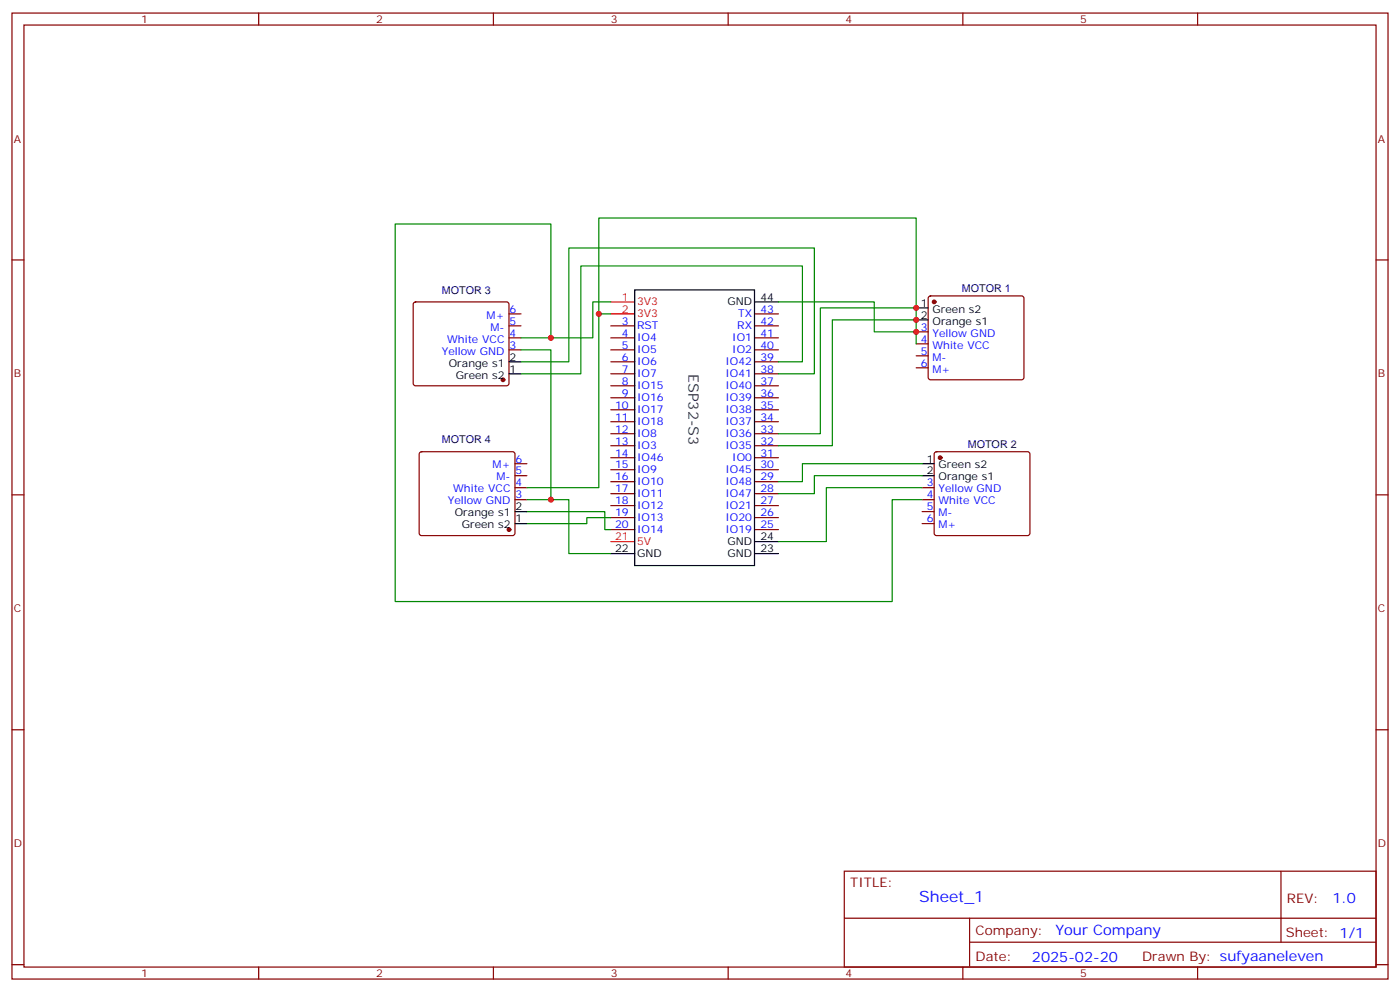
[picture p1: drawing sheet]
<svg xmlns="http://www.w3.org/2000/svg" width="412mm" height="292mm" viewBox="0 0 412 292" stroke-linecap="round" stroke-linejoin="round" font-family="sans-serif">
<g fill="none" stroke="#870000" stroke-width=".35">
<path d="M3.5 3.8h405.4v284.4h-405.4zM7.1 7.4h398.2v277.3h-398.2zM76.2 3.8v3.6M145.3 3.8v3.6M214.5 3.8v3.6M283.6 3.8v3.6M352.8 3.8v3.6M3.5 76.5h3.6M405.3 76.5h3.6M121.9 89.1l.5-.2h26.8l.5 .2 .2 .5v23.3l-.2 .5-.5 .2h-26.8l-.5-.3-.2-.4v-23.3zM149.9 95.9h3.6M149.9 99.4h3.6"/>
<path d="M149.9 92.4h3.6M179.9 95.9h7.1M179.9 99.4h7.1M222.2 95.9h7.1M222.2 99.4h7.1M222.2 92.4h7.1M269.9 97.7h3.5M273.6 87.3l.5-.2h26.8l.5 .2 .2 .5v23.3l-.2 .5-.5 .2h-26.8l-.5-.2-.2-.5v-23.3zM149.9 103h3.6M179.9 103h7.1M179.9 106.5h7.1M179.9 110h7.1"/>
<path d="M179.9 113.6h7.1M179.9 117.1h7.1M222.2 103h7.1M222.2 106.5h7.1M222.2 110h7.1M222.2 113.6h7.1M222.2 117.1h7.1M269.9 101.2h3.5M269.9 104.7h3.5M269.9 108.3h3.5M123.7 133.2l.5-.2h26.8l.5 .2 .2 .5v23.3l-.2 .4-.5 .3h-26.8l-.5-.3-.2-.4v-23.3zM151.7 136.5h3.5"/>
<path d="M179.9 120.6h7.1M179.9 124.1h7.1M179.9 127.7h7.1M179.9 131.2h7.1M179.9 134.7h7.1M179.9 138.3h7.1M222.2 120.6h7.1M222.2 124.1h7.1M222.2 127.7h7.1M222.2 131.2h7.1M222.2 134.7h7.1M222.2 138.3h7.1"/>
<path d="M275.4 133.2l.5-.2h26.8l.5 .2 .2 .5v23.3l-.2 .4-.5 .3h-26.8l-.5-.3-.2-.4v-23.3zM3.5 145.7h3.6M151.7 143.5h3.5M151.7 147.1h3.5M151.7 140h3.5M179.9 141.8h7.1M179.9 145.3h7.1M179.9 148.8h7.1M179.9 152.4h7.1M179.9 155.9h7.1M222.2 141.8h7.1M222.2 145.3h7.1"/>
<path d="M222.2 148.8h7.1M222.2 152.4h7.1M222.2 155.9h7.1M271.6 143.5h3.6M271.6 147.1h3.6M271.6 150.6h3.6M271.6 154.1h3.6M405.3 145.7h3.6M3.5 214.8h3.6M405.3 214.8h3.6M248.7 256.4h156.6v28.3h-156.6zM377.3 256.5v20.8"/>
<path d="M248.7 270.3h156.5M285.6 277.3h119.6M285.6 270.3v14.1M3.5 284h3.6M76.2 284.7v3.5M145.3 284.7v3.5M214.5 284.7v3.5M283.6 284.7v3.5M352.8 284.7v3.5M405.3 284h3.6"/>
</g>
<path d="M179.9 88.9h7.1M179.9 92.4h7.1M179.9 159.4h7.1" fill="none" stroke="#f00" stroke-width=".35"/>
<g fill="none" stroke="#000" stroke-width=".35">
<path d="M187 85.3h35.2v81.2h-35.2zM222.2 88.9h7.1M269.9 90.6h3.5M269.9 94.2h3.5M149.9 110h3.6M149.9 106.5h3.6M271.6 136.5h3.6M151.7 154.1h3.5M151.7 150.6h3.5M222.2 159.4h7.1M271.6 140h3.6M179.9 162.9h7.1"/>
<path d="M222.2 162.9h7.1"/>
</g>
<g fill="#870000" stroke="#870000" stroke-width=".35">
<circle cx="275.2" cy="88.9" r=".53"/>
<circle cx="276.9" cy="134.7" r=".53"/>
<circle cx="148.2" cy="111.8" r=".53"/>
<circle cx="149.9" cy="155.9" r=".53"/>
</g>
<g fill="none" stroke="#008700" stroke-width=".35">
<path d="M162.3 99.4v-33.5h-45.9v111.2h146.4v-30h8.8M176.4 92.4v-28.2h93.5v37M179.9 88.9h-5.3v10.5h-21.1M179.9 92.4h-3.5v51.1h-21.2M229.3 88.9h28.2v8.8h12.4M269.9 90.6h-28.2v37.1h-12.4M269.9 94.2h-24.7v37h-15.9M153.5 106.5h14.1v-33.5h72.3v37h-10.6M153.5 103h8.8v44.1M229.3 106.5h7.1v-28.2h-65.3v31.7h-17.6M271.6 136.5h-35.2v5.3h-7.1M155.2 150.6h23v5.3h1.7"/>
<path d="M155.2 147.1h12.4v15.8h12.3M179.9 152.4h-7v1.7h-17.7M271.6 140h-31.7v5.3h-10.6M271.6 143.5h-28.2v15.9h-14.1"/>
</g>
<g fill="#c00">
<circle cx="162.3" cy="147.1" r=".88"/>
<circle cx="162.3" cy="99.4" r=".88"/>
<circle cx="176.4" cy="92.4" r=".88"/>
<circle cx="269.9" cy="90.6" r=".88"/>
<circle cx="269.9" cy="94.2" r=".88"/>
<circle cx="269.9" cy="97.7" r=".88"/>
</g>
<text font-size="4.6" fill="#00f" x="270.8" y="265.5">Sheet_1</text>
<text font-size="4.2" fill="#333" x="202.8" y="110" transform="rotate(90 202.8 110)">ESP32-S3</text>
<g font-size="4.2" fill="#00f">
<text x="392.5" y="265.7">1.0</text>
<text x="310.9" y="275.3">Your Company</text>
<text x="304" y="283.1">2025-02-20</text>
</g>
<g font-size="3.9" fill="#800">
<text x="250.5" y="261">TITLE:</text>
<text x="379.1" y="265.7">REV:</text>
<text x="287.4" y="275.2">Company:</text>
<text x="378.7" y="275.8">Sheet: 1/1</text>
<text x="287.4" y="282.9">Date:</text>
<text x="336.4" y="283">Drawn By: sufyaaneleven</text>
</g>
<g font-size="3.2" fill="#800">
<text x="41.6" y="6.8">1</text>
<text x="110.8" y="6.8">2</text>
<text x="179.9" y="6.8">3</text>
<text x="249.1" y="6.8">4</text>
<text x="318.2" y="6.8">5</text>
<text x="4.1" y="41.9">A</text>
<text x="405.9" y="41.9">A</text>
<text x="4.1" y="111.1">B</text>
<text x="405.9" y="111.1">B</text>
<text x="4.1" y="180.2">C</text>
<text x="405.9" y="180.2">C</text>
<text x="4.1" y="249.4">D</text>
<text x="405.9" y="249.4">D</text>
<text x="41.6" y="287.7">1</text>
<text x="110.8" y="287.7">2</text>
<text x="179.9" y="287.7">3</text>
<text x="249.1" y="287.7">4</text>
<text x="318.2" y="287.7">5</text>
</g>
<g font-size="3.2" fill="#000080">
<text x="130.1" y="86.4">MOTOR 3</text>
<text x="283.3" y="85.9">MOTOR 1</text>
<text x="130.1" y="130.5">MOTOR 4</text>
<text x="285.1" y="131.7">MOTOR 2</text>
</g>
<g font-size="3.2" fill="#f00">
<text x="183.2" y="88.5">1</text>
<text x="187.7" y="89.9">3V3</text>
<text x="183.2" y="92">2</text>
<text x="187.7" y="93.5">3V3</text>
<text x="181.2" y="159.1">21</text>
<text x="187.7" y="160.5">5V</text>
</g>
<g font-size="3.2">
<text x="214.3" y="89.9">GND</text>
<text x="224" y="88.5">44</text>
<text x="271.2" y="90.3">1</text>
<text x="271.2" y="93.8">2</text>
<text x="274.7" y="92">Green s2</text>
<text x="274.7" y="95.6">Orange s1</text>
<text x="132.2" y="107.9">Orange s1</text>
<text x="150.1" y="106.2">2</text>
<text x="134.2" y="111.4">Green s2</text>
<text x="150.1" y="109.7">1</text>
<text x="273" y="136.1">1</text>
<text x="276.5" y="137.9">Green s2</text>
<text x="273" y="139.7">2</text>
<text x="276.5" y="141.4">Orange s1</text>
<text x="134" y="152">Orange s1</text>
<text x="136" y="155.5">Green s2</text>
<text x="151.9" y="153.8">1</text>
<text x="151.9" y="150.2">2</text>
<text x="214.3" y="160.5">GND</text>
<text x="224" y="159.1">24</text>
<text x="181.2" y="162.6">22</text>
<text x="187.7" y="164">GND</text>
<text x="214.3" y="164">GND</text>
<text x="224" y="162.6">23</text>
</g>
<g font-size="3.2" fill="#00f">
<text x="143.4" y="93.8">M+</text>
<text x="150.1" y="95.6">5</text>
<text x="150.1" y="92">6</text>
<text x="183.2" y="95.6">3</text>
<text x="217.4" y="93.5">TX</text>
<text x="224" y="95.6">42</text>
<text x="224" y="92">43</text>
<text x="131.8" y="100.9">White VCC</text>
<text x="144.5" y="97.3">M-</text>
<text x="150.1" y="99.1">4</text>
<text x="183.2" y="99.1">4</text>
<text x="187.7" y="97">RST</text>
<text x="187.7" y="100.5">IO4</text>
<text x="215.7" y="100.5">IO1</text>
<text x="217.2" y="97">RX</text>
<text x="224" y="99.1">41</text>
<text x="271.2" y="97.3">3</text>
<text x="271.2" y="100.9">4</text>
<text x="274.7" y="99.1">Yellow GND</text>
<text x="130.1" y="104.4">Yellow GND</text>
<text x="150.1" y="102.6">3</text>
<text x="183.2" y="102.6">5</text>
<text x="183.2" y="106.2">6</text>
<text x="187.7" y="104">IO5</text>
<text x="187.7" y="107.6">IO6</text>
<text x="213.7" y="107.6">IO42</text>
<text x="215.7" y="104">IO2</text>
<text x="224" y="106.2">39</text>
<text x="224" y="102.6">40</text>
<text x="271.2" y="104.4">5</text>
<text x="271.2" y="107.9">6</text>
<text x="274.7" y="102.6">White VCC</text>
<text x="274.7" y="106.2">M-</text>
<text x="183.2" y="109.7">7</text>
<text x="183.2" y="113.2">8</text>
<text x="187.7" y="111.1">IO7</text>
<text x="213.7" y="111.1">IO41</text>
<text x="224" y="113.2">37</text>
<text x="224" y="109.7">38</text>
<text x="274.7" y="109.7">M+</text>
<text x="183.2" y="116.7">9</text>
<text x="187.7" y="114.6">IO15</text>
<text x="187.7" y="118.1">IO16</text>
<text x="213.7" y="118.1">IO39</text>
<text x="213.7" y="114.6">IO40</text>
<text x="224" y="116.7">36</text>
<text x="181.2" y="120.3">10</text>
<text x="181.2" y="123.8">11</text>
<text x="187.7" y="121.7">IO17</text>
<text x="187.7" y="125.2">IO18</text>
<text x="213.7" y="125.2">IO37</text>
<text x="213.7" y="121.7">IO38</text>
<text x="224" y="123.8">34</text>
<text x="224" y="120.3">35</text>
<text x="181.2" y="127.3">12</text>
<text x="181.2" y="130.8">13</text>
<text x="187.7" y="128.7">IO8</text>
<text x="213.7" y="128.7">IO36</text>
<text x="224" y="130.8">32</text>
<text x="224" y="127.3">33</text>
<text x="145.1" y="137.9">M+</text>
<text x="151.9" y="136.1">6</text>
<text x="181.2" y="134.4">14</text>
<text x="181.2" y="137.9">15</text>
<text x="187.7" y="132.3">IO3</text>
<text x="187.7" y="135.8">IO46</text>
<text x="213.7" y="132.3">IO35</text>
<text x="215.7" y="135.8">IO0</text>
<text x="224" y="137.9">30</text>
<text x="224" y="134.4">31</text>
<text x="146.3" y="141.4">M-</text>
<text x="151.9" y="143.2">4</text>
<text x="151.9" y="139.7">5</text>
<text x="181.2" y="141.4">16</text>
<text x="187.7" y="139.3">IO9</text>
<text x="187.7" y="142.8">IO10</text>
<text x="213.7" y="142.8">IO48</text>
<text x="213.7" y="139.3">IO45</text>
<text x="224" y="141.4">29</text>
<text x="273" y="143.2">3</text>
<text x="131.9" y="148.5">Yellow GND</text>
<text x="133.5" y="145">White VCC</text>
<text x="151.9" y="146.7">3</text>
<text x="181.2" y="145">17</text>
<text x="181.2" y="148.5">18</text>
<text x="187.7" y="146.4">IO11</text>
<text x="187.7" y="149.9">IO12</text>
<text x="213.7" y="149.9">IO21</text>
<text x="213.7" y="146.4">IO47</text>
<text x="224" y="148.5">27</text>
<text x="224" y="145">28</text>
<text x="273" y="146.7">4</text>
<text x="276.5" y="145">Yellow GND</text>
<text x="276.5" y="148.5">White VCC</text>
<text x="181.2" y="152">19</text>
<text x="181.2" y="155.5">20</text>
<text x="187.7" y="153.4">IO13</text>
<text x="213.7" y="153.4">IO20</text>
<text x="224" y="155.5">25</text>
<text x="224" y="152">26</text>
<text x="273" y="150.2">5</text>
<text x="273" y="153.8">6</text>
<text x="276.5" y="152">M-</text>
<text x="276.5" y="155.5">M+</text>
<text x="187.7" y="157">IO14</text>
<text x="213.7" y="157">IO19</text>
</g>
</svg>
